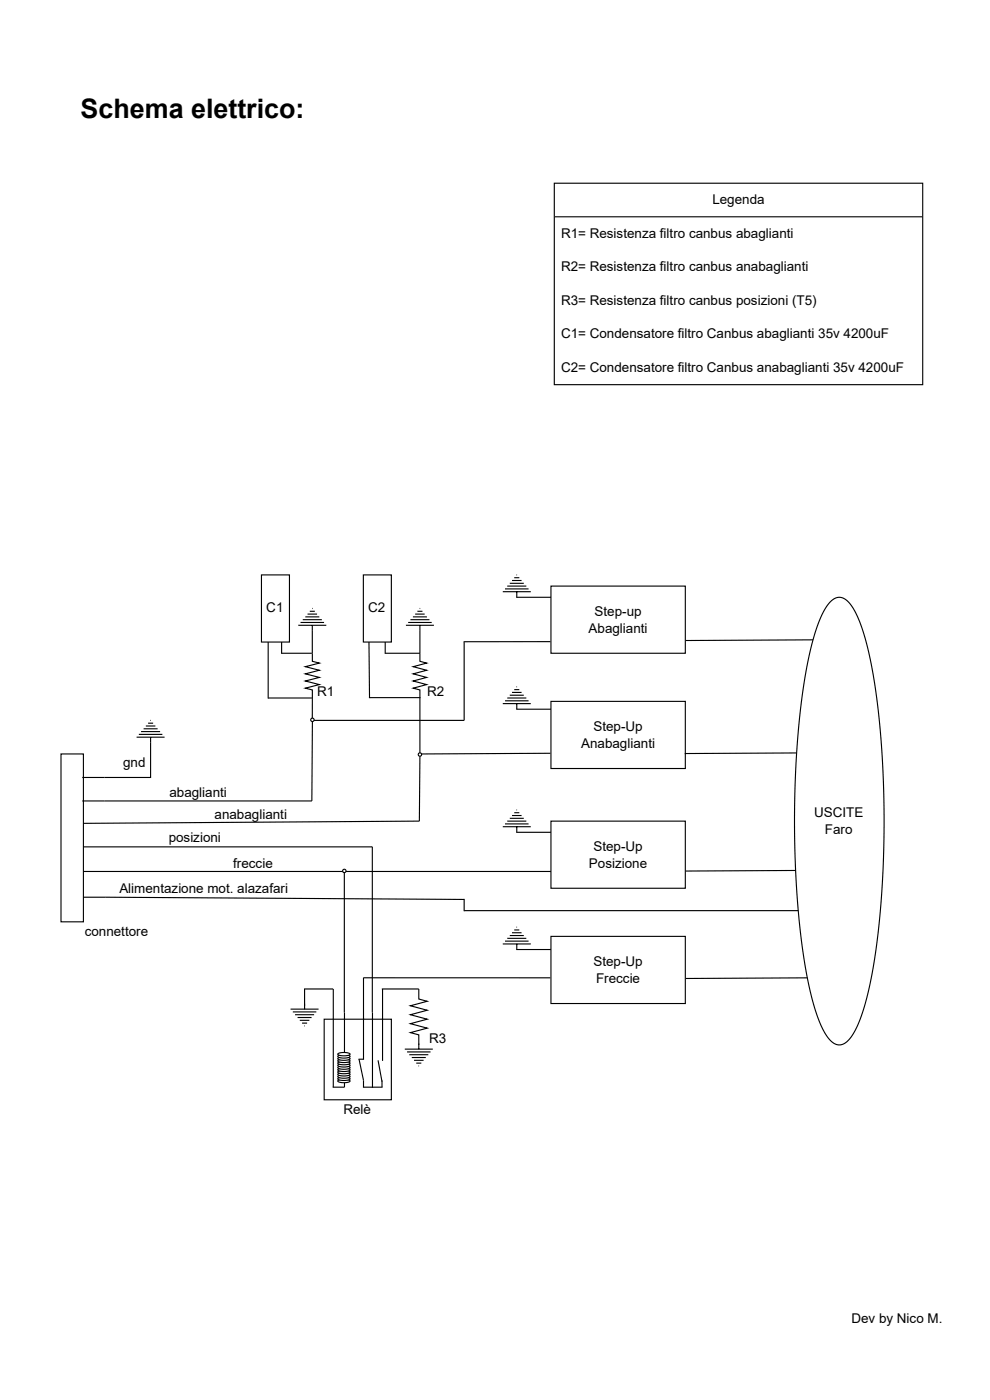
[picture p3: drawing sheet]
<svg xmlns="http://www.w3.org/2000/svg" width="210mm" height="297mm" viewBox="0 0 210 297" stroke-linecap="round" stroke-linejoin="round" font-family="sans-serif">
<path d="M12.9 160h4.8v35.6h-4.8zM31.9 157.6v7.3h-14.5M17.4 169.9h4.8M17.7 179.7h61.2M88.9 174.2l-71.2 .5M17.7 184.9h99.1M17.7 190.3h4.7" fill="none" stroke="#000" stroke-width=".24"/>
<path d="M116.8 148.8h28.5v14.2h-28.5z" fill="#fff"/>
<path d="M116.8 148.8h28.5v14.2h-28.5z" fill="none" stroke="#000" stroke-width=".24"/>
<path d="M116.8 124.3h28.5v14.3h-28.5z" fill="#fff"/>
<path d="M116.8 124.3h28.5v14.3h-28.5z" fill="none" stroke="#000" stroke-width=".24"/>
<path d="M116.8 198.7h28.5v14.2h-28.5z" fill="#fff"/>
<path d="M116.8 198.7h28.5v14.2h-28.5z" fill="none" stroke="#000" stroke-width=".24"/>
<path d="M116.8 174.2h28.5v14.2h-28.5z" fill="#fff"/>
<path d="M116.8 174.2h28.5v14.2h-28.5z" fill="none" stroke="#000" stroke-width=".24"/>
<path d="M68.7 216.2h14.3v17.1h-14.3z" fill="#fff"/>
<path d="M68.7 216.2h14.3v17.1h-14.3zM70.7 209.8v20.8M73 229.7v.9h-2.5" fill="none" stroke="#000" stroke-width=".24"/>
<path d="M71.6 229.3a2.77 2.77 0 0 1 2.6 0 2.57 2.57 0 0 1-2.6 0z" fill="#fff"/>
<path d="M71.6 229.3a2.77 2.77 0 0 1 2.6 0 2.57 2.57 0 0 1-2.6 0z" fill="none" stroke="#000" stroke-width=".24"/>
<path d="M71.6 228.8a2.77 2.77 0 0 1 2.6 .1 2.57 2.57 0 0 1-2.6 0z" fill="#fff"/>
<path d="M71.6 228.8a2.77 2.77 0 0 1 2.6 .1 2.57 2.57 0 0 1-2.6 0z" fill="none" stroke="#000" stroke-width=".24"/>
<path d="M71.6 228.3a2.77 2.77 0 0 1 2.6 .1 2.57 2.57 0 0 1-2.6 0z" fill="#fff"/>
<path d="M71.6 228.3a2.77 2.77 0 0 1 2.6 .1 2.57 2.57 0 0 1-2.6 0z" fill="none" stroke="#000" stroke-width=".24"/>
<path d="M71.6 227.8a2.77 2.77 0 0 1 2.6 .1 2.57 2.57 0 0 1-2.6 0z" fill="#fff"/>
<path d="M71.6 227.8a2.77 2.77 0 0 1 2.6 .1 2.57 2.57 0 0 1-2.6 0z" fill="none" stroke="#000" stroke-width=".24"/>
<path d="M71.6 227.4a2.77 2.77 0 0 1 2.6 0 2.57 2.57 0 0 1-2.6 0z" fill="#fff"/>
<path d="M71.6 227.4a2.77 2.77 0 0 1 2.6 0 2.57 2.57 0 0 1-2.6 0z" fill="none" stroke="#000" stroke-width=".24"/>
<path d="M71.6 226.9a2.77 2.77 0 0 1 2.6 .1 2.57 2.57 0 0 1-2.6 0z" fill="#fff"/>
<path d="M71.6 226.9a2.77 2.77 0 0 1 2.6 .1 2.57 2.57 0 0 1-2.6 0z" fill="none" stroke="#000" stroke-width=".24"/>
<path d="M71.6 226.4a2.77 2.77 0 0 1 2.6 .1 2.57 2.57 0 0 1-2.6 0z" fill="#fff"/>
<path d="M71.6 226.4a2.77 2.77 0 0 1 2.6 .1 2.57 2.57 0 0 1-2.6 0z" fill="none" stroke="#000" stroke-width=".24"/>
<path d="M71.6 225.9a2.77 2.77 0 0 1 2.6 .1 2.57 2.57 0 0 1-2.6 0z" fill="#fff"/>
<path d="M71.6 225.9a2.77 2.77 0 0 1 2.6 .1 2.57 2.57 0 0 1-2.6 0z" fill="none" stroke="#000" stroke-width=".24"/>
<path d="M71.6 225.5a2.77 2.77 0 0 1 2.6 0 2.57 2.57 0 0 1-2.6 0z" fill="#fff"/>
<path d="M71.6 225.5a2.77 2.77 0 0 1 2.6 0 2.57 2.57 0 0 1-2.6 0z" fill="none" stroke="#000" stroke-width=".24"/>
<path d="M71.6 225a2.77 2.77 0 0 1 2.6 .1 2.57 2.57 0 0 1-2.6 0z" fill="#fff"/>
<path d="M71.6 225a2.77 2.77 0 0 1 2.6 .1 2.57 2.57 0 0 1-2.6 0z" fill="none" stroke="#000" stroke-width=".24"/>
<path d="M71.6 224.5a2.77 2.77 0 0 1 2.6 .1 2.57 2.57 0 0 1-2.6 0z" fill="#fff"/>
<path d="M71.6 224.5a2.77 2.77 0 0 1 2.6 .1 2.57 2.57 0 0 1-2.6 0z" fill="none" stroke="#000" stroke-width=".24"/>
<path d="M71.6 224a2.77 2.77 0 0 1 2.6 .1 2.57 2.57 0 0 1-2.6 0z" fill="#fff"/>
<path d="M71.6 224a2.77 2.77 0 0 1 2.6 .1 2.57 2.57 0 0 1-2.6 0z" fill="none" stroke="#000" stroke-width=".24"/>
<path d="M71.6 223.6a2.77 2.77 0 0 1 2.6 0 2.57 2.57 0 0 1-2.6 0z" fill="#fff"/>
<path d="M73 214.8v8.5M77.1 207.4v17.4M79 214.8v16M81.1 209.8v15.3M71.6 223.6a2.77 2.77 0 0 1 2.6 0 2.57 2.57 0 0 1-2.6 0zM76 224.7h1.1M76.1 224.7l1 4.5v1.4M76.9 230.6h4.2M80.2 224.9l.8 4.6M81 229.2v1.4" fill="none" stroke="#000" stroke-width=".24"/>
<path d="M55.4 122h6v14.2h-6z" fill="#fff"/>
<path d="M55.4 122h6v14.2h-6z" fill="none" stroke="#000" stroke-width=".24"/>
<path d="M77 122h6v14.2h-6z" fill="#fff"/>
<g fill="none" stroke="#000" stroke-width=".24">
<path d="M56.9 136.2v12M59.7 136.2v2.5M59.7 138.6h6.4M63.2 132.7h6M63.7 132.1h5M64.2 131.5h4M64.7 130.9h3M65.2 130.3h2M65.7 129.7h1M66.2 129.1h.1M66.2 132.7v7.6l1.5 .4-3 .7 3 .8-3 .8 3 .7-3 .8 3 .7-3 .8 1.5 .4v6M77 122h6v14.2h-6z"/>
<path d="M78.2 136.2l.1 11.9M81.7 136.2v2.5M81.7 138.6h7.3M86.1 132.7h5.9M86.5 132.1h5M87 131.5h4M87.5 130.9h3M88 130.3h2M88.5 129.7h1.1M89 129.1h.1M89 138.6v1.7l1.5 .4-2.9 .7 2.9 .8-2.9 .8 2.9 .7-2.9 .8 2.9 .7-2.9 .8 1.4 .4v13.3M89 132.7v5.9"/>
<path d="M98.4 136.2v16.6h-32.3M106.6 125.5h5.9M107.1 124.9h5M107.5 124.3h4.1M108.1 123.7h2.9M108.6 123.2h2M109 122.6h1.1M109.4 126.7h7.4M109.5 122h.1M109.6 125.5v1.2M116.7 136.1h-18.4M29 156.4h5.9"/>
<path d="M29.4 155.8h5M29.9 155.2h4M30.4 154.6h3M30.9 154h2M31.4 153.4h1.1M31.9 152.8h.1M31.9 156.4v1.2M56.9 148.1h9.2M78.2 148h10.9M106.6 149.3h5.9M107.1 148.7h5M107.5 148.1h4.1"/>
<path d="M108.1 147.5h2.9M108.6 146.9h2M109 146.3h1.1M109.4 150.5h7.4M109.5 145.7h.1M109.6 149.3v1.2M116.7 159.8l-27.7 .2M22.2 169.9h43.9M78.9 179.7v35.1M106.6 175.4h5.9M107.1 174.8h5M107.5 174.2h4.1"/>
<path d="M108.1 173.6h2.9M108.6 173h2M109 172.4h1.1M109.4 176.6h7.4M109.5 171.8h.1M109.6 175.4v1.2M73 184.9v29.9M107.1 199.7h5M107.5 199.1h4.1M108.1 198.5h2.9M108.6 197.9h2M109 197.3h1.1"/>
<path d="M109.5 196.7h.1M61.6 214.1h5.9M62.1 214.7h5M62.6 215.3h4M63.1 215.9h3M63.6 216.5h2M64 217.1h1.1M64.5 209.8h6.1M64.5 217.6h.1M64.6 209.8v4.3M77 207.4h39.7M81 209.8h7.8v2.1l1.8 .5-3.6 1 3.6 .9-3.6 1 3.6 .9-3.6 1 3.6 .9-3.6 1 1.8 .4v2.2"/>
<path d="M106.6 200.3h5.9M109.4 201.4h7.4M109.6 200.3v1.1M85.8 222.6h6M86.3 223.2h5M86.8 223.8h4M87.3 224.4h3M87.8 224.9h2M88.3 225.5h1M88.7 226.1h.1M88.8 221.4v1.2"/>
</g>
<circle cx="73" cy="184.8" r=".36" fill="#fff"/>
<g fill="none" stroke="#000" stroke-width=".24">
<path d="M89 160.4l-.1 13.8"/>
<circle cx="73" cy="184.8" r=".36"/>
</g>
<circle cx="89" cy="160.1" r=".36" fill="#fff"/>
<g fill="none" stroke="#000" stroke-width=".24">
<path d="M66.2 153.1l-.1 16.8"/>
<circle cx="89" cy="160.1" r=".36"/>
</g>
<circle cx="66.2" cy="152.7" r=".36" fill="#fff"/>
<g fill="none" stroke="#000" stroke-width=".24">
<path d="M173.1 135.7l-27.7 .2M172.8 159.7l-27.6 .2M22.4 190.3l76 .5M98.4 193.2h73.6M98.4 190.7v2.6M173.1 184.6l-27.7 .2M173.1 207.4l-27.7 .2"/>
<circle cx="66.2" cy="152.7" r=".36"/>
</g>
<path d="M176.1 127.6a2.43 2.43 0 0 1 4 .4 28.7 28.7 0 0 1 4.2 11l1.5 8.4 1 10.4 .6 11.3-.1 11.6-.5 10.8-1.1 10.2-1.6 8.5-.9 3.5-1 2.9a8.3 8.3 0 0 1-3.6 5 2.91 2.91 0 0 1-3.3-1.7l-1.3-2.5-1.2-3.4-1.2-4.6-1-5.1-.8-5.7-.6-6.2-.5-6.7-.2-7.3v-7.5l.2-6.9 .4-6.7 .6-6.3 .7-5.8 1-5.4 1.1-4.4 1.3-3.9a12.5 12.5 0 0 1 2.3-3.9z" fill="#fff"/>
<path d="M176.1 127.6a2.43 2.43 0 0 1 4 .4 28.7 28.7 0 0 1 4.2 11l1.5 8.4 1 10.4 .6 11.3-.1 11.6-.5 10.8-1.1 10.2-1.6 8.5-.9 3.5-1 2.9a8.3 8.3 0 0 1-3.6 5 2.91 2.91 0 0 1-3.3-1.7l-1.3-2.5-1.2-3.4-1.2-4.6-1-5.1-.8-5.7-.6-6.2-.5-6.7-.2-7.3v-7.5l.2-6.9 .4-6.7 .6-6.3 .7-5.8 1-5.4 1.1-4.4 1.3-3.9a12.5 12.5 0 0 1 2.3-3.9z" fill="none" stroke="#000" stroke-width=".24"/>
<path d="M117.5 38.9h78.1v7.1h-78.1z" fill="#fff"/>
<path d="M117.5 46v-7.1h78.1v7.1M117.5 46v35.6h78.1v-35.6M117.5 46h78.1" fill="none" stroke="#000" stroke-width=".24"/>
<text font-size="5.7" x="17.1" y="25">Schema elettrico:</text>
<g font-size="2.8">
<text x="151" y="43.3">Legenda</text>
<text x="118.9" y="50.4">R1= Resistenza filtro canbus abaglianti</text>
<text x="118.9" y="57.5">R2= Resistenza filtro canbus anabaglianti</text>
<text x="118.9" y="64.6">R3= Resistenza filtro canbus posizioni (T5)</text>
<text x="118.9" y="71.8">C1= Condensatore filtro Canbus abaglianti 35v 4200uF</text>
<text x="118.9" y="78.9">C2= Condensatore filtro Canbus anabaglianti 35v 4200uF</text>
<text x="56.5" y="129.9">C1</text>
<text x="78.1" y="129.9">C2</text>
<text x="126.1" y="130.6">Step-up</text>
<text x="124.8" y="134.2">Abaglianti</text>
<text x="67.3" y="147.7">R1</text>
<text x="90.5" y="147.7">R2</text>
<text x="125.8" y="155.1">Step-Up</text>
<text x="123.2" y="158.6">Anabaglianti</text>
<text x="26.1" y="162.7">gnd</text>
<text x="35.9" y="169.1">abaglianti</text>
<text x="45.5" y="173.8">anabaglianti</text>
<text x="172.6" y="173.4">USCITE</text>
<text x="35.8" y="178.6">posizioni</text>
<text x="174.9" y="176.9">Faro</text>
<text x="49.5" y="184.1">freccie</text>
<text x="124.9" y="184.1">Posizione</text>
<text x="125.8" y="180.5">Step-Up</text>
<text x="25.3" y="189.5">Alimentazione mot. alazafari</text>
<text x="18" y="198.5">connettore</text>
<text x="125.8" y="204.9">Step-Up</text>
<text x="126.4" y="208.5">Freccie</text>
<text x="91" y="221.3">R3</text>
<text x="72.8" y="236.3">Relè</text>
<text x="180.5" y="280.7">Dev by Nico M.</text>
</g>
</svg>
